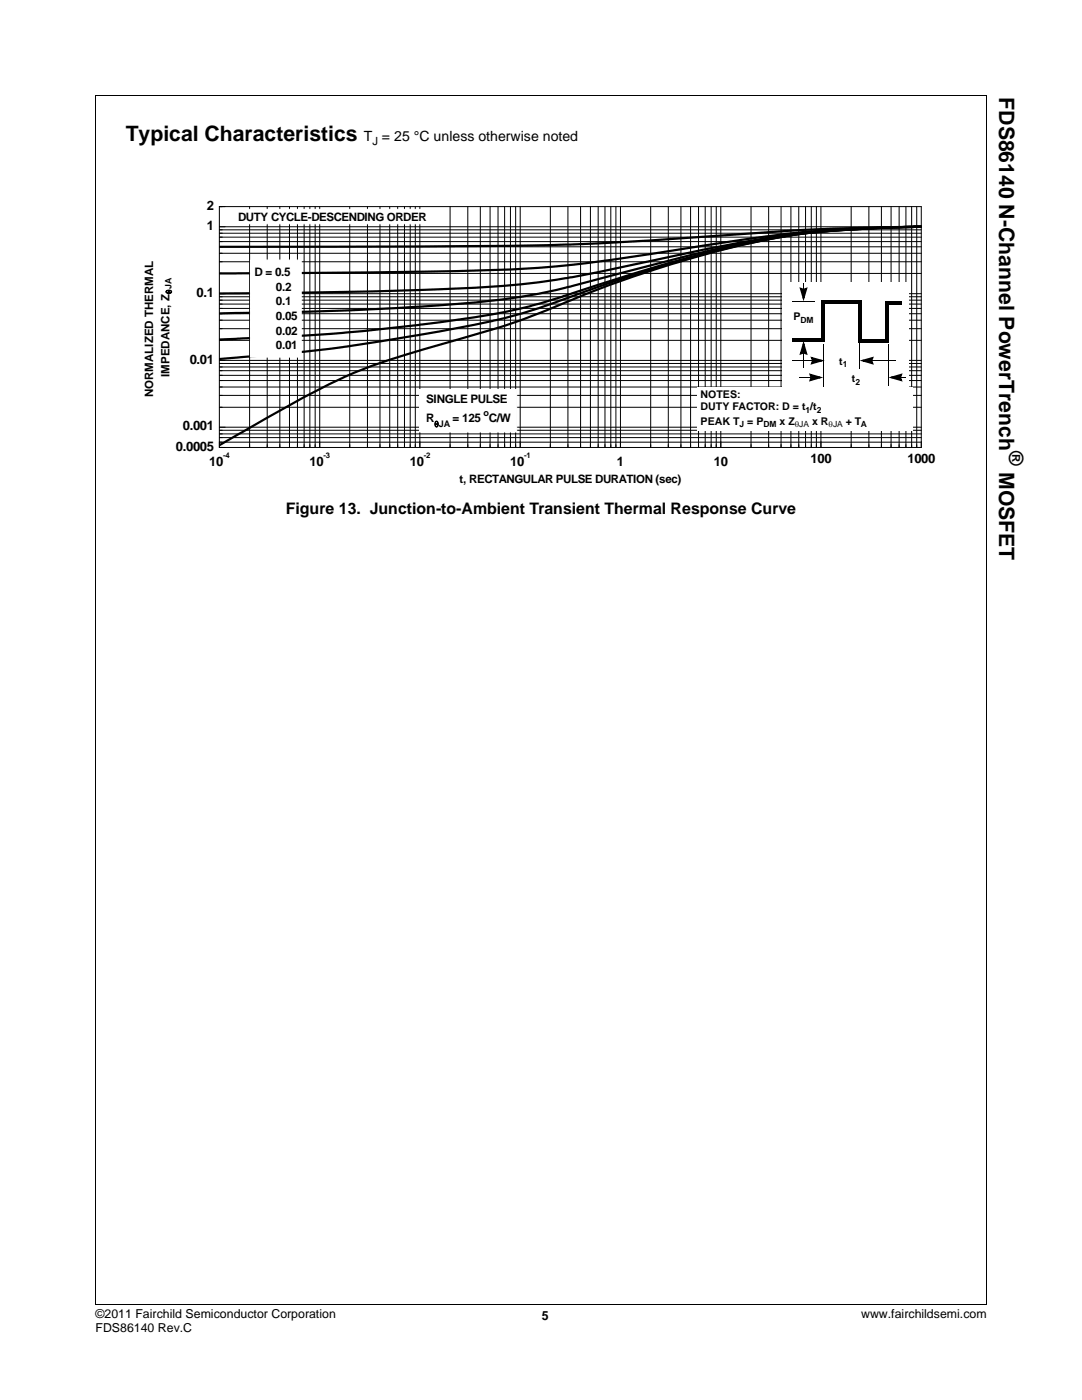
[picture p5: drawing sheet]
<svg xmlns="http://www.w3.org/2000/svg" width="216mm" height="279mm" viewBox="0 0 216 279" stroke-linecap="round" stroke-linejoin="round" font-family="sans-serif">
<path d="M19 19v241.3M19 19.1h177.9M196.8 19.1v241.3M19 260.4h177.8" fill="none" stroke="#000" stroke-width=".2"/>
<path d="M25.4 36.7h165.1v63.5h-165.1z" fill="#fff"/>
<g fill="none" stroke="#000" stroke-width=".2">
<path d="M43.8 59.9h140M43.8 59.2h140M43.8 54.6h140M43.8 52.2h140M43.8 50.5h140M43.8 49.3h140M43.8 48.2h140M43.8 47.3h140M43.8 46.5h140M43.8 45.9h140M43.8 58.6h140M43.8 45.3h140"/>
<path d="M43.8 41.2h140v48.1h-140zM49.8 41.2v48.1M53.3 41.2v48.1M55.8 41.2v48.1M57.8 41.2v48.1M59.4 41.2v48.1M60.7 41.2v48.1M61.8 41.2v48.1M62.9 41.2v48.1M63.8 41.2v48.1M69.8 41.2v48.1M73.3 41.2v48.1"/>
<path d="M75.8 41.2v48.1M77.8 41.2v48.1M79.4 41.2v48.1M80.7 41.2v48.1M81.9 41.2v48.1M82.9 41.2v48.1M83.8 41.2v48.1M89.8 41.2v48.1M93.3 41.2v48.1M95.8 41.2v48.1M97.8 41.2v48.1M99.4 41.2v48.1"/>
<path d="M100.7 41.2v48.1M101.9 41.2v48.1M102.9 41.2v48.1M103.8 41.2v48.1M109.8 41.2v48.1M113.3 41.2v48.1M115.8 41.2v48.1M117.8 41.2v48.1M119.4 41.2v48.1M120.7 41.2v48.1M121.9 41.2v48.1M122.9 41.2v48.1"/>
<path d="M123.8 41.2v48.1M129.8 41.2v48.1M133.3 41.2v48.1M135.9 41.2v48.1M137.8 41.2v48.1M139.4 41.2v48.1M140.7 41.2v48.1M141.9 41.2v48.1M142.9 41.2v48.1M143.8 41.2v48.1M149.9 41.2v48.1M153.4 41.2v48.1"/>
<path d="M155.9 41.2v48.1M157.8 41.2v48.1M159.4 41.2v48.1M160.7 41.2v48.1M161.9 41.2v48.1M162.9 41.2v48.1M163.8 41.2v48.1M169.8 41.2v48.1M173.4 41.2v48.1M175.9 41.2v48.1M177.8 41.2v48.1M179.4 41.2v48.1"/>
<path d="M180.8 41.2v48.1M181.9 41.2v48.1M182.9 41.2v48.1M43.8 78.9h140M43.8 77.2h140M43.8 75.9h140M43.8 74.9h140M43.8 74h140M43.8 73.2h140M43.8 72.5h140M43.8 67.9h140M43.8 65.6h140"/>
<path d="M43.8 63.9h140M43.8 62.6h140M43.8 61.6h140M43.8 60.7h140M43.8 71.9h140M43.8 88.2h140M43.8 87.3h140M43.8 86.6h140M43.8 85.9h140M43.8 81.3h140M43.8 85.3h140"/>
</g>
<path d="M183.8 45.3l-10 .3a135.2 135.2 0 0 0-38.7 6.8 256.2 256.2 0 0 0-28.2 10.4 305.5 305.5 0 0 1-23.2 7.2 102.6 102.6 0 0 0-26.2 11l-13.7 7.9M183.8 45.3a518.1 518.1 0 0 0-44.4 2 659.3 659.3 0 0 1-56.1 1.9l-39.5 .1M183.8 45.3a247 247 0 0 0-44.4 3.9 343.2 343.2 0 0 1-33.3 4.3l-8.5 .4-13.7 .3-40.1 .4M183.8 45.3l-10 .3a133.3 133.3 0 0 0-34.3 5.4 377.6 377.6 0 0 0-31.5 10.3 172.9 172.9 0 0 1-25 5.7l-4.7 .7a287.2 287.2 0 0 1-31.2 3.7l-3.3 .2M183.8 45.3l-10.9 .3a157.1 157.1 0 0 0-29.4 3.6l-6.3 1.3a443.1 443.1 0 0 1-27.7 5.6 287.3 287.3 0 0 1-30.1 1.9l-17.8 .4-17.8 .2M183.8 45.3l-10 .3a133.5 133.5 0 0 0-32.5 4.8 725.9 725.9 0 0 0-32.8 9.9l-.7 .3a165.4 165.4 0 0 1-27.1 4.6l-4.7 .5a385.1 385.1 0 0 1-28.9 1.9l-3.3 .2M183.8 45.3l-10.9 .3a143.6 143.6 0 0 0-31.6 4.5l-8.4 2a428.3 428.3 0 0 1-26.8 6.8 277 277 0 0 1-30.7 2.8l-13.8 .5-17.8 .3" fill="none" stroke="#000" stroke-width=".44"/>
<g fill="#fff" stroke="#fff" stroke-width=".2">
<path d="M83.7 77.7h19.4v8.5h-19.4z" fill-rule="evenodd"/>
<path d="M44.7 41.8h43.1v2.9h-43.1z" fill-rule="evenodd"/>
<path d="M50 51.9h10.1v19.4h-10.1z" fill-rule="evenodd"/>
</g>
<path d="M179.3 69.8h.8v.1h-.8zM180.1 69.8l.1 .1z" fill="#000"/>
<g fill="#fff">
<path d="M156.1 56.4h25.2v21.2h-25.2z"/>
<path d="M156.1 56.3h25.3v.2h-25.3z"/>
<path d="M181.2 56.4h.2v21.3h-.2z"/>
<path d="M156 77.6h25.3v.1h-25.3z"/>
<path d="M156 56.3h.1v21.3h-.1z"/>
</g>
<g fill="#000">
<path d="M159.9 57.4l.5 .2v.4l-.7-.2zM160.3 57.4h.1v.4h-.1zM160.3 56.6h.1zM160.3 56.6h.1v.9h-.1zM159.5 57.3l.5 .3 .5 1.9-.3 .1 .5-2 .4 .1-.7 .3-.1-.4 .9-.3-.9 2.8zM158 67.5h6.6v.7h-6.6zM158.1 71.9l.1 .2zM159.5 75.2l.1 .2zM160.3 70.4h.1v.3h-.1zM160.3 73.3l.1 .1zM160.3 68l.9 2.9-.5-.3-.5-1.9 .3-.1-.5 2-.4-.1 .7-.3 .1 .3-.9 .4zM160.3 70.2l.7 .2-.2 .3-.5-.2z"/>
<path d="M161.5 75.2h.4v.2h-.4zM161.7 75.3h.4l-.2 .6-.4-.1zM161.4 74.5l2.9 .8-2.9 .9 .3-.5 1.9-.5 .1 .3-2-.5 .1-.4 .3 .7-.4 .1zM162 71.9l.4 .1-.2 .6-.4-.1zM161.8 71.9h.4v.2h-.4zM161.7 71.2l2.9 .8-2.9 .8 .3-.5 1.9-.5 .1 .3-2-.5 .1-.3 .3 .6-.4 .1zM162.6 60.1v.1zM163.9 59.9h.7v8h-.7zM164.2 59.9h7.8v.7h-7.8zM164.3 68.7h.2zM171.3 60.3h.7v8h-.7zM171.4 68.4l.1 .1z"/>
<path d="M171.4 67.6h6v.7h-6zM173.9 71.9h.4v.2h-.4zM171.5 72l2.9-.8-.3 .4-1.9 .5-.1-.3 2 .5-.1 .4-.3-.7 .4-.1 .3 .9zM173.9 71.4l.3 .1-.1 .5h-.4zM176.7 60h.7v7.9h-.7zM177 60h2.9v.7h-2.9zM177.2 68.7l.1 .1zM178.7 71.9l.1 .2zM179.6 75.2h.4v.2h-.4zM177.2 75.3l2.9-.8-.2 .5-2 .5-.1-.3 2.1 .5-.2 .4-.2-.7 .3-.1 .3 .9zM179.9 75.2h.7v.2h-.7zM179.6 74.7l.4 .1-.2 .6h-.3z"/>
<path d="M180.6 75.2l.1 .2z"/>
</g>
<path d="M158 60.2h4.6M158.2 72h3.7M159.6 75.3h2M160.3 70.7v2.6M164.4 68.7v8.4M171.5 68.5v5.1M174.2 72h4.5M177.2 68.8v8.2" fill="none" stroke="#000" stroke-width=".2"/>
<path d="M159.8 57.6l.5 .2 .6-.2-.6 1.9zM160.3 68.7l.6 1.9-.6-.2-.5 .2zM161.7 74.8l1.9 .5-1.9 .6 .2-.6zM162 71.4l1.9 .6-1.9 .5 .2-.5zM172.2 72l1.9-.6-.2 .6 .2 .5zM177.9 75.3l1.9-.5-.2 .5 .2 .6z" fill="#000"/>
<g fill="#fff">
<path d="M139.1 77.3h43v8.7h-43z"/>
<path d="M139.1 77.3h43.1v.1h-43.1z"/>
<path d="M182 77.3h.2v8.8h-.2z"/>
<path d="M139.1 85.9h43v.2h-43z"/>
<path d="M139.1 77.3h.1v8.7h-.1z"/>
</g>
<g font-size="4.2">
<text x="199.4" y="19.4" transform="rotate(90 199.4 19.4)">FDS86140 N-Channel PowerTrench</text>
<text x="25.1" y="28.2">Typical Characteristics</text>
<text x="199.4" y="94.2" transform="rotate(90 199.4 94.2)">MOSFET</text>
</g>
<text font-size="3.9" x="201.4" y="89.9" transform="rotate(90 201.4 89.9)">®</text>
<text font-size="3.2" x="57" y="102.7">Figure 13. Junction-to-Ambient Transient Thermal Response Curve</text>
<text font-size="2.8" x="72.6" y="28.2">T = 25 °C unless otherwise noted</text>
<g font-size="2.6">
<text x="41.3" y="41.9">2</text>
<text x="41.3" y="45.9">1</text>
<text x="39.2" y="59.2">0.1</text>
<text x="37.8" y="72.6">0.01</text>
<text x="35.1" y="89.9">0.0005</text>
<text x="36.5" y="85.9">0.001</text>
<text x="41.7" y="92.9">10</text>
<text x="61.8" y="92.9">10</text>
<text x="81.7" y="92.9">10</text>
<text x="101.8" y="92.9">10</text>
<text x="123.1" y="92.9">1</text>
<text x="142.4" y="92.9">10</text>
<text x="161.7" y="92.4">100</text>
<text x="181.1" y="92.4">1000</text>
</g>
<g font-size="2.5">
<text x="19" y="263">©2011 Fairchild Semiconductor Corporation</text>
<text x="108.1" y="263.4">5</text>
<text x="171.8" y="263.1">www.fairchildsemi.com</text>
<text x="19" y="265.8">FDS86140 Rev.C</text>
</g>
<g font-size="2.3">
<text x="47.5" y="44">DUTY CYCLE-DESCENDING ORDER</text>
<text x="50.8" y="55.1">D = 0.5</text>
<text x="55.1" y="58">0.2</text>
<text x="55.1" y="60.9">0.1</text>
<text x="55.1" y="63.9">0.05</text>
<text x="55.1" y="66.8">0.02</text>
<text x="55.1" y="69.7">0.01</text>
<text x="33.8" y="75.2" transform="rotate(-90 33.8 75.2)">IMPEDANCE, Z</text>
<text x="30.6" y="79.3" transform="rotate(-90 30.6 79.3)">NORMALIZED THERMAL</text>
<text x="85.1" y="80.5">SINGLE PULSE</text>
<text x="85.1" y="84.3">R</text>
<text x="90.3" y="84.3">= 125</text>
<text x="97.5" y="84.3">C/W</text>
<text x="91.7" y="96.5">t, RECTANGULAR PULSE DURATION (sec)</text>
</g>
<text font-size="2.2" x="74.3" y="28.9">J</text>
<g font-size="2.1">
<text x="158.3" y="63.9">P</text>
<text x="167.4" y="72.8">t</text>
<text x="170" y="76.3">t</text>
<text x="139.8" y="79.5">NOTES:</text>
<text x="139.8" y="81.9">DUTY FACTOR: D = t</text>
<text x="161.7" y="81.9">/t</text>
<text x="139.8" y="84.8">PEAK T</text>
<text x="149.1" y="84.8">= P</text>
<text x="155.6" y="84.8">x Z</text>
<text x="162.1" y="84.8">x R</text>
<text x="168.8" y="84.8">+ T</text>
</g>
<text font-size="1.8" x="96.5" y="83">o</text>
<g font-size="1.7">
<text x="159.7" y="64.4">DM</text>
<text x="168.1" y="73.3">1</text>
<text x="170.7" y="76.9">2</text>
<text x="160.8" y="82.4">1</text>
<text x="163" y="82.4">2</text>
<text x="86.7" y="85.2">θJA</text>
<text x="147.6" y="85.3">J</text>
<text x="152.3" y="85.3">DM</text>
<text x="158.6" y="85.3">θ</text>
<text x="159.5" y="85.3">JA</text>
<text x="165.3" y="85.3">θJA</text>
<text x="171.8" y="85.3">A</text>
</g>
<text font-size="1.6" x="34.2" y="58.7" transform="rotate(-90 34.2 58.7)">θJA</text>
<g font-size="1.5">
<text x="44.5" y="91.5">-4</text>
<text x="64.5" y="91.5">-3</text>
<text x="84.5" y="91.5">-2</text>
<text x="104.6" y="91.5">-1</text>
</g>
</svg>
